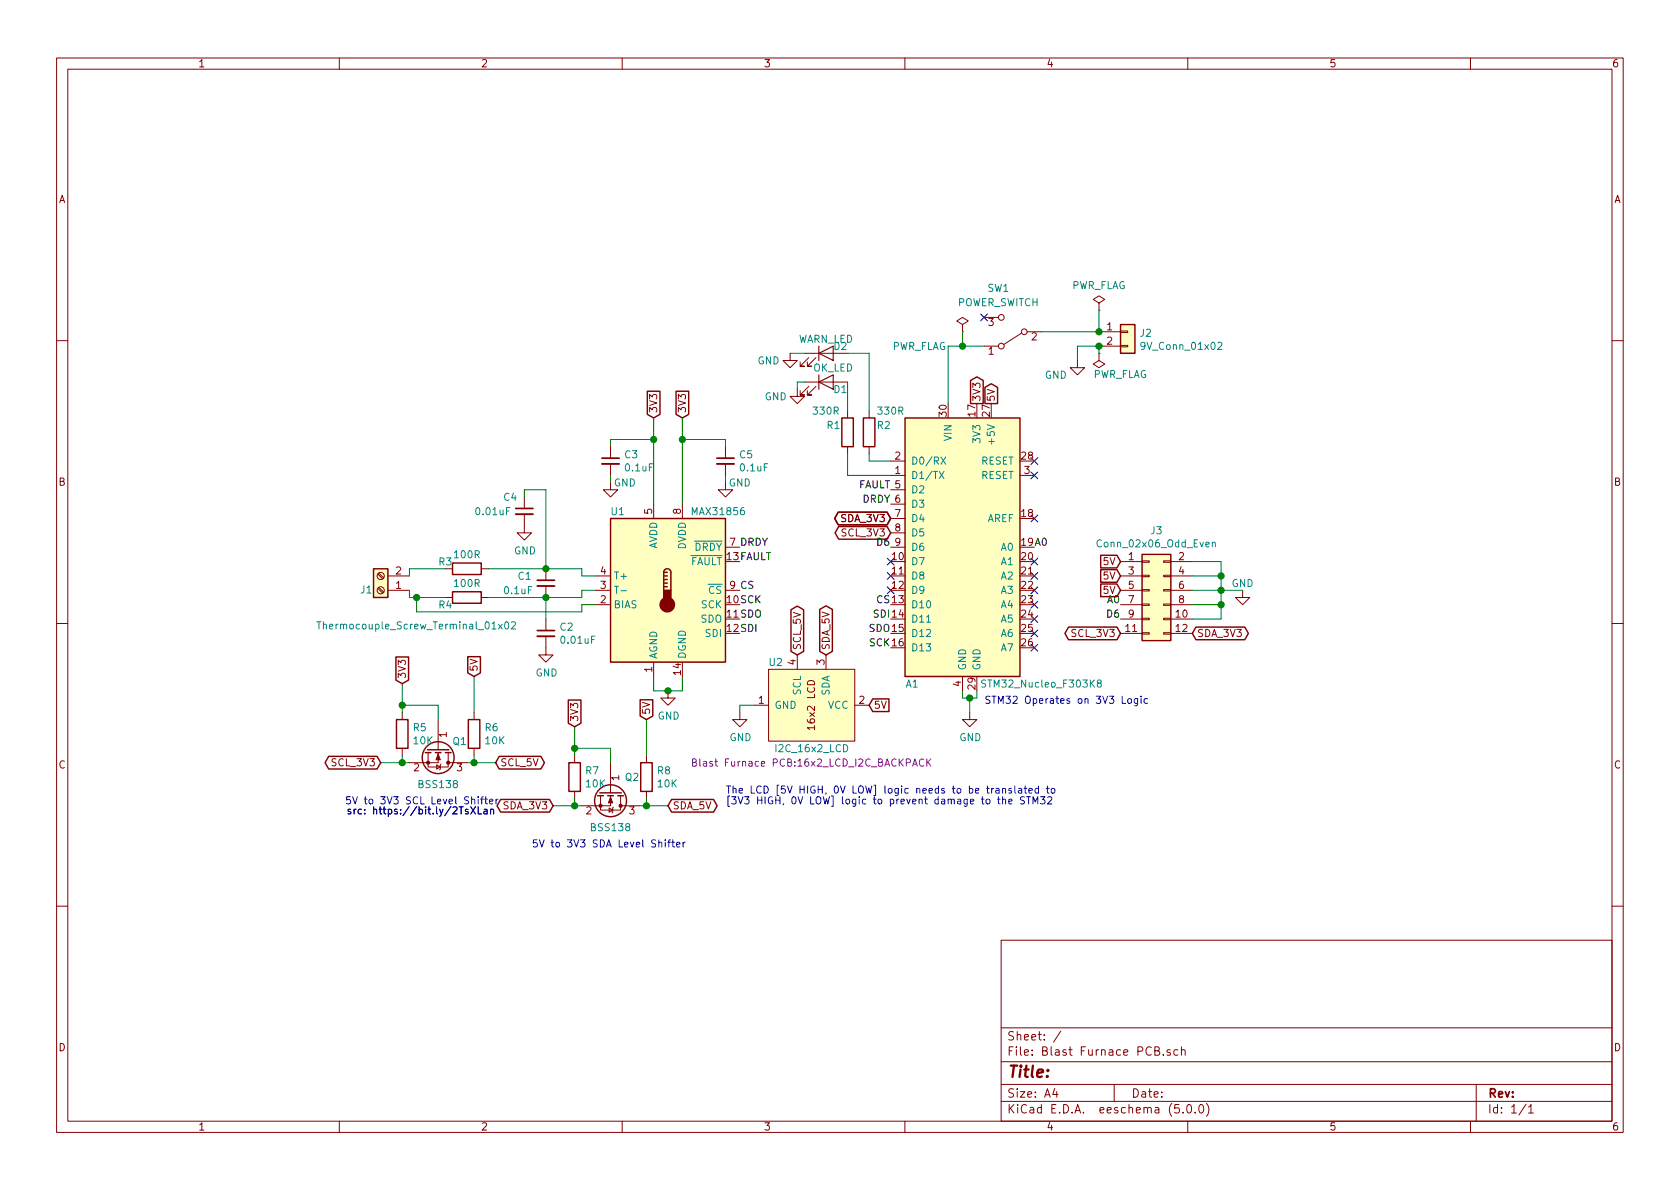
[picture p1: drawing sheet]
EESchema Schematic File Version 4
EELAYER 26 0
EELAYER END
$Descr A4 11693 8268
encoding utf-8
Sheet 1 1
Title ""
Date ""
Rev ""
Comp ""
Comment1 ""
Comment2 ""
Comment3 ""
Comment4 ""
$EndDescr
Wire Wire Line
	4750 4800 4750 4700
Wire Wire Line
	4550 4700 4550 4800
Wire Wire Line
	4550 4800 4650 4800
$Comp
L power:GND #PWR0103
U 1 1
P 3650 3650
F 0 "#PWR0103" H 3650 3400 50  0001 C CNN
F 1 "GND" H 3655 3477 50  0000 C CNN
F 2 "" H 3650 3650 50  0001 C CNN
F 3 "" H 3650 3650 50  0001 C CNN
	1    3650 3650
	1    0    0    -1  
$EndComp
$Comp
L power:GND #PWR0104
U 1 1
P 3800 4500
F 0 "#PWR0104" H 3800 4250 50  0001 C CNN
F 1 "GND" H 3805 4327 50  0000 C CNN
F 2 "" H 3800 4500 50  0001 C CNN
F 3 "" H 3800 4500 50  0001 C CNN
	1    3800 4500
	1    0    0    -1  
$EndComp
$Comp
L power:GND #PWR0106
U 1 1
P 6750 4950
F 0 "#PWR0106" H 6750 4700 50  0001 C CNN
F 1 "GND" H 6755 4777 50  0000 C CNN
F 2 "" H 6750 4950 50  0001 C CNN
F 3 "" H 6750 4950 50  0001 C CNN
	1    6750 4950
	1    0    0    -1  
$EndComp
Wire Wire Line
	6750 4950 6750 4850
Wire Wire Line
	6750 4850 6800 4850
Wire Wire Line
	6800 4850 6800 4800
Wire Wire Line
	6750 4850 6700 4850
Wire Wire Line
	6700 4850 6700 4800
Connection ~ 6750 4850
NoConn ~ 7200 4500
NoConn ~ 7200 4400
NoConn ~ 7200 4300
NoConn ~ 7200 4200
NoConn ~ 7200 4000
NoConn ~ 7200 3900
NoConn ~ 7200 3600
NoConn ~ 7200 3300
NoConn ~ 7200 3200
NoConn ~ 6200 3900
NoConn ~ 6200 4000
NoConn ~ 6200 4100
$Comp
L Connector:Screw_Terminal_01x02 J1
U 1 1
P 2650 4100
F 0 "J1" H 2750 4100 50  0000 C CNN
F 1 "Thermocouple_Screw_Terminal_01x02" H 2400 4350 50  0000 C CNN
F 2 "Blast Furnace PCB:TerminalBlock_bornier-2_P5.08mm" H 2650 4100 50  0001 C CNN
F 3 "~" H 2650 4100 50  0001 C CNN
	1    2650 4100
	-1   0    0    1   
$EndComp
Wire Wire Line
	2850 4100 2850 4150
$Comp
L Device:LED D2
U 1 1
P 5750 2450
F 0 "D2" H 5850 2500 50  0000 C CNN
F 1 "WARN_LED" H 5750 2550 50  0000 C CNN
F 2 "LED_SMD:LED_1206_3216Metric" H 5750 2450 50  0001 C CNN
F 3 "~" H 5750 2450 50  0001 C CNN
	1    5750 2450
	1    0    0    -1  
$EndComp
$Comp
L Device:R R2
U 1 1
P 6050 3000
F 0 "R2" H 6100 3050 50  0000 L CNN
F 1 "330R" H 6100 3150 50  0000 L CNN
F 2 "Resistor_SMD:R_1206_3216Metric" V 5980 3000 50  0001 C CNN
F 3 "~" H 6050 3000 50  0001 C CNN
	1    6050 3000
	1    0    0    -1  
$EndComp
Wire Wire Line
	6200 3200 6050 3200
Wire Wire Line
	6050 3200 6050 3150
$Comp
L Device:R R1
U 1 1
P 5900 3000
F 0 "R1" H 5750 3050 50  0000 L CNN
F 1 "330R" H 5650 3150 50  0000 L CNN
F 2 "Resistor_SMD:R_1206_3216Metric" V 5830 3000 50  0001 C CNN
F 3 "~" H 5900 3000 50  0001 C CNN
	1    5900 3000
	1    0    0    -1  
$EndComp
Wire Wire Line
	5900 3150 5900 3300
Wire Wire Line
	5900 3300 6200 3300
$Comp
L My~Symbols:I2C_16x2_LCD U2
U 1 1
P 5650 4900
F 0 "U2" V 5350 4650 50  0000 C CNN
F 1 "I2C_16x2_LCD" V 5950 4900 50  0000 C CNN
F 2 "Blast Furnace PCB:16x2_LCD_I2C_BACKPACK" V 6050 4900 50  0000 C CNN
F 3 "" H 5450 5300 50  0001 C CNN
	1    5650 4900
	0    1    1    0   
$EndComp
NoConn ~ 7200 4100
Wire Wire Line
	7500 2400 7500 2500
$Comp
L power:GND #PWR0107
U 1 1
P 7500 2500
F 0 "#PWR0107" H 7500 2250 50  0001 C CNN
F 1 "GND" H 7350 2400 50  0000 C CNN
F 2 "" H 7500 2500 50  0001 C CNN
F 3 "" H 7500 2500 50  0001 C CNN
	1    7500 2500
	1    0    0    -1  
$EndComp
$Comp
L Connector_Generic:Conn_01x02 J2
U 1 1
P 7850 2300
F 0 "J2" H 7930 2292 50  0000 L CNN
F 1 "9V_Conn_01x02" H 7930 2201 50  0000 L CNN
F 2 "Connector_JST:JST_EH_B02B-EH-A_1x02_P2.50mm_Vertical" H 7850 2300 50  0001 C CNN
F 3 "~" H 7850 2300 50  0001 C CNN
	1    7850 2300
	1    0    0    -1  
$EndComp
$Comp
L power:GND #PWR0101
U 1 1
P 4650 4800
F 0 "#PWR0101" H 4650 4550 50  0001 C CNN
F 1 "GND" H 4655 4627 50  0000 C CNN
F 2 "" H 4650 4800 50  0001 C CNN
F 3 "" H 4650 4800 50  0001 C CNN
	1    4650 4800
	1    0    0    -1  
$EndComp
Connection ~ 4650 4800
Wire Wire Line
	4650 4800 4750 4800
$Comp
L Device:LED D1
U 1 1
P 5750 2650
F 0 "D1" H 5850 2600 50  0000 C CNN
F 1 "OK_LED" H 5800 2750 50  0000 C CNN
F 2 "LED_SMD:LED_1206_3216Metric" H 5750 2650 50  0001 C CNN
F 3 "~" H 5750 2650 50  0001 C CNN
	1    5750 2650
	1    0    0    -1  
$EndComp
Wire Wire Line
	5600 2450 5500 2450
Wire Wire Line
	3800 3950 3800 3400
Wire Wire Line
	3800 3400 3650 3400
Wire Wire Line
	4050 4100 4150 4100
Wire Wire Line
	4150 4000 4050 4000
Wire Wire Line
	4050 4000 4050 3950
$Comp
L Device:C_Small C4
U 1 1
P 3650 3550
F 0 "C4" H 3500 3650 50  0000 L CNN
F 1 "0.01uF" H 3300 3550 50  0000 L CNN
F 2 "Capacitor_SMD:C_1206_3216Metric" H 3650 3550 50  0001 C CNN
F 3 "~" H 3650 3550 50  0001 C CNN
	1    3650 3550
	1    0    0    -1  
$EndComp
$Comp
L Device:C_Small C1
U 1 1
P 3800 4050
F 0 "C1" H 3600 4100 50  0000 L CNN
F 1 "0.1uF" H 3500 4000 50  0000 L CNN
F 2 "Capacitor_SMD:C_1206_3216Metric" H 3800 4050 50  0001 C CNN
F 3 "~" H 3800 4050 50  0001 C CNN
	1    3800 4050
	1    0    0    -1  
$EndComp
Wire Wire Line
	4050 3950 3800 3950
Wire Wire Line
	2850 3950 2850 4000
Connection ~ 3800 3950
Wire Wire Line
	4050 4150 3800 4150
Wire Wire Line
	4050 4150 4050 4100
Connection ~ 3800 4150
$Comp
L Device:C_Small C2
U 1 1
P 3800 4400
F 0 "C2" H 3892 4446 50  0000 L CNN
F 1 "0.01uF" H 3892 4355 50  0000 L CNN
F 2 "Capacitor_SMD:C_1206_3216Metric" H 3800 4400 50  0001 C CNN
F 3 "~" H 3800 4400 50  0001 C CNN
	1    3800 4400
	1    0    0    -1  
$EndComp
Wire Wire Line
	3800 4300 3800 4150
$Comp
L Device:R R3
U 1 1
P 3250 3950
F 0 "R3" V 3200 3800 50  0000 C CNN
F 1 "100R" V 3150 3950 50  0000 C CNN
F 2 "Resistor_SMD:R_1206_3216Metric" V 3180 3950 50  0001 C CNN
F 3 "~" H 3250 3950 50  0001 C CNN
	1    3250 3950
	0    1    1    0   
$EndComp
$Comp
L Device:R R4
U 1 1
P 3250 4150
F 0 "R4" V 3300 4000 50  0000 C CNN
F 1 "100R" V 3150 4150 50  0000 C CNN
F 2 "Resistor_SMD:R_1206_3216Metric" V 3180 4150 50  0001 C CNN
F 3 "~" H 3250 4150 50  0001 C CNN
	1    3250 4150
	0    1    1    0   
$EndComp
Wire Wire Line
	3800 4150 3400 4150
Wire Wire Line
	3800 3950 3400 3950
Wire Wire Line
	2850 3950 3100 3950
Wire Wire Line
	3100 4150 2900 4150
Wire Wire Line
	4150 4200 4050 4200
Wire Wire Line
	4050 4200 4050 4250
Wire Wire Line
	4050 4250 2900 4250
Wire Wire Line
	2900 4250 2900 4150
Connection ~ 2900 4150
Wire Wire Line
	2900 4150 2850 4150
$Comp
L power:GND #PWR0109
U 1 1
P 5150 4950
F 0 "#PWR0109" H 5150 4700 50  0001 C CNN
F 1 "GND" H 5155 4777 50  0000 C CNN
F 2 "" H 5150 4950 50  0001 C CNN
F 3 "" H 5150 4950 50  0001 C CNN
	1    5150 4950
	1    0    0    -1  
$EndComp
Wire Wire Line
	5150 4950 5150 4900
Wire Wire Line
	5150 4900 5250 4900
Wire Wire Line
	3650 3450 3650 3400
Text Label 5150 3800 0    50   ~ 0
DRDY
Text Label 6200 3500 2    50   ~ 0
DRDY
Text Label 5150 3900 0    50   ~ 0
FAULT
Text Label 6200 3400 2    50   ~ 0
FAULT
Text Label 5150 4300 0    50   ~ 0
SDO
Wire Wire Line
	6850 2400 6700 2400
Wire Wire Line
	6600 2400 6600 2800
Text GLabel 4750 2900 1    50   Input ~ 0
3V3
Wire Wire Line
	7650 2400 7500 2400
NoConn ~ 6850 2200
$Comp
L Switch:SW_SPDT SW1
U 1 1
P 7050 2300
F 0 "SW1" H 7150 2000 50  0000 C CNN
F 1 "POWER_SWITCH" H 7150 2100 50  0000 C CNN
F 2 "Blast Furnace PCB:50VDC_0.5_SPDT_SWITCH" H 7050 2300 50  0001 C CNN
F 3 "" H 7050 2300 50  0001 C CNN
	1    7050 2300
	-1   0    0    1   
$EndComp
$Comp
L power:PWR_FLAG #FLG0101
U 1 1
P 7650 2150
F 0 "#FLG0101" H 7650 2225 50  0001 C CNN
F 1 "PWR_FLAG" H 7650 2324 50  0000 C CNN
F 2 "" H 7650 2150 50  0001 C CNN
F 3 "~" H 7650 2150 50  0001 C CNN
	1    7650 2150
	1    0    0    -1  
$EndComp
Wire Wire Line
	7650 2150 7650 2300
Connection ~ 7650 2300
$Comp
L power:PWR_FLAG #FLG0102
U 1 1
P 7650 2450
F 0 "#FLG0102" H 7650 2525 50  0001 C CNN
F 1 "PWR_FLAG" H 7500 2600 50  0000 C CNN
F 2 "" H 7650 2450 50  0001 C CNN
F 3 "~" H 7650 2450 50  0001 C CNN
	1    7650 2450
	-1   0    0    1   
$EndComp
Wire Wire Line
	7650 2450 7650 2400
Connection ~ 7650 2400
$Comp
L power:PWR_FLAG #FLG0103
U 1 1
P 6700 2300
F 0 "#FLG0103" H 6700 2375 50  0001 C CNN
F 1 "PWR_FLAG" H 6400 2200 50  0000 C CNN
F 2 "" H 6700 2300 50  0001 C CNN
F 3 "~" H 6700 2300 50  0001 C CNN
	1    6700 2300
	1    0    0    -1  
$EndComp
Wire Wire Line
	6700 2300 6700 2400
Connection ~ 6700 2400
Wire Wire Line
	6700 2400 6600 2400
Text GLabel 6900 2800 1    50   Output ~ 0
5V
Text GLabel 6050 4900 2    50   Input ~ 0
5V
Text GLabel 4550 2900 1    50   Input ~ 0
3V3
Wire Wire Line
	5050 3300 5050 3350
$Comp
L power:GND #PWR0105
U 1 1
P 5050 3350
F 0 "#PWR0105" H 5050 3100 50  0001 C CNN
F 1 "GND" H 5150 3350 50  0000 C CNN
F 2 "" H 5050 3350 50  0001 C CNN
F 3 "" H 5050 3350 50  0001 C CNN
	1    5050 3350
	1    0    0    -1  
$EndComp
$Comp
L Device:C_Small C5
U 1 1
P 5050 3200
F 0 "C5" H 5142 3246 50  0000 L CNN
F 1 "0.1uF" H 5142 3155 50  0000 L CNN
F 2 "Capacitor_SMD:C_1206_3216Metric" H 5050 3200 50  0001 C CNN
F 3 "~" H 5050 3200 50  0001 C CNN
	1    5050 3200
	1    0    0    -1  
$EndComp
Wire Wire Line
	5050 3100 5050 3050
Wire Wire Line
	4750 2900 4750 3050
Wire Wire Line
	4750 3050 4750 3500
Connection ~ 4750 3050
Wire Wire Line
	4750 3050 5050 3050
Wire Wire Line
	4550 2900 4550 3050
Wire Wire Line
	4550 3050 4550 3500
Connection ~ 4550 3050
Wire Wire Line
	4250 3050 4550 3050
Wire Wire Line
	4250 3100 4250 3050
$Comp
L Device:C_Small C3
U 1 1
P 4250 3200
F 0 "C3" H 4342 3246 50  0000 L CNN
F 1 "0.1uF" H 4342 3155 50  0000 L CNN
F 2 "Capacitor_SMD:C_1206_3216Metric" H 4250 3200 50  0001 C CNN
F 3 "~" H 4250 3200 50  0001 C CNN
	1    4250 3200
	1    0    0    -1  
$EndComp
Wire Wire Line
	4250 3350 4250 3300
$Comp
L power:GND #PWR0102
U 1 1
P 4250 3350
F 0 "#PWR0102" H 4250 3100 50  0001 C CNN
F 1 "GND" H 4350 3350 50  0000 C CNN
F 2 "" H 4250 3350 50  0001 C CNN
F 3 "" H 4250 3350 50  0001 C CNN
	1    4250 3350
	1    0    0    -1  
$EndComp
Wire Wire Line
	5900 2850 5900 2650
Wire Wire Line
	6050 2850 6050 2450
$Comp
L power:GND #PWR0108
U 1 1
P 5500 2450
F 0 "#PWR0108" H 5500 2200 50  0001 C CNN
F 1 "GND" H 5350 2400 50  0000 C CNN
F 2 "" H 5500 2450 50  0001 C CNN
F 3 "" H 5500 2450 50  0001 C CNN
	1    5500 2450
	1    0    0    -1  
$EndComp
$Comp
L power:GND #PWR0110
U 1 1
P 5550 2700
F 0 "#PWR0110" H 5550 2450 50  0001 C CNN
F 1 "GND" H 5400 2650 50  0000 C CNN
F 2 "" H 5550 2700 50  0001 C CNN
F 3 "" H 5550 2700 50  0001 C CNN
	1    5550 2700
	1    0    0    -1  
$EndComp
Wire Wire Line
	5550 2700 5550 2650
Wire Wire Line
	5550 2650 5600 2650
Wire Wire Line
	5900 2450 6050 2450
Text Label 6200 4200 2    50   ~ 0
CS
Text Label 5150 4100 0    50   ~ 0
CS
Text Label 6200 4400 2    50   ~ 0
SDO
Text Label 6200 4300 2    50   ~ 0
SDI
Text Label 5150 4400 0    50   ~ 0
SDI
Text Label 5150 4200 0    50   ~ 0
SCK
Text Label 6200 4500 2    50   ~ 0
SCK
$Comp
L Sensor_Temperature:MAX31856 U1
U 1 1
P 4650 4100
F 0 "U1" H 4300 4650 50  0000 C CNN
F 1 "MAX31856" H 5000 4650 50  0000 C CNN
F 2 "Package_SO:TSSOP-14_4.4x5mm_P0.65mm" H 4800 3550 50  0001 L CNN
F 3 "https://datasheets.maximintegrated.com/en/ds/MAX31856.pdf" H 4600 4300 50  0001 C CNN
	1    4650 4100
	1    0    0    -1  
$EndComp
Text GLabel 6800 2800 1    50   Output ~ 0
3V3
$Comp
L Transistor_FET:BSS138 Q1
U 1 1
P 3050 5200
F 0 "Q1" V 3000 5350 50  0000 C CNN
F 1 "BSS138" V 3300 5200 50  0000 C CNN
F 2 "Package_TO_SOT_SMD:SOT-23" H 3250 5125 50  0001 L CIN
F 3 "https://www.fairchildsemi.com/datasheets/BS/BSS138.pdf" H 3050 5200 50  0001 L CNN
	1    3050 5200
	0    1    1    0   
$EndComp
$Comp
L Device:R R5
U 1 1
P 2800 5100
F 0 "R5" H 2870 5146 50  0000 L CNN
F 1 "10K" H 2870 5055 50  0000 L CNN
F 2 "Resistor_SMD:R_1206_3216Metric" V 2730 5100 50  0001 C CNN
F 3 "~" H 2800 5100 50  0001 C CNN
	1    2800 5100
	1    0    0    -1  
$EndComp
$Comp
L Device:R R6
U 1 1
P 3300 5100
F 0 "R6" H 3370 5146 50  0000 L CNN
F 1 "10K" H 3370 5055 50  0000 L CNN
F 2 "Resistor_SMD:R_1206_3216Metric" V 3230 5100 50  0001 C CNN
F 3 "~" H 3300 5100 50  0001 C CNN
	1    3300 5100
	1    0    0    -1  
$EndComp
Wire Wire Line
	2800 5250 2800 5300
Wire Wire Line
	3300 5250 3300 5300
Wire Wire Line
	2800 4950 2800 4900
Wire Wire Line
	3050 5000 3050 4900
Wire Wire Line
	3050 4900 2800 4900
Connection ~ 2800 4900
Wire Wire Line
	2800 4900 2800 4750
Wire Wire Line
	3300 4700 3300 4950
Text GLabel 3300 4700 1    50   Input ~ 0
5V
Text GLabel 2800 4750 1    50   Input ~ 0
3V3
$Comp
L Transistor_FET:BSS138 Q2
U 1 1
P 4250 5500
F 0 "Q2" V 4150 5650 50  0000 C CNN
F 1 "BSS138" V 4500 5500 50  0000 C CNN
F 2 "Package_TO_SOT_SMD:SOT-23" H 4450 5425 50  0001 L CIN
F 3 "https://www.fairchildsemi.com/datasheets/BS/BSS138.pdf" H 4250 5500 50  0001 L CNN
	1    4250 5500
	0    1    1    0   
$EndComp
$Comp
L Device:R R7
U 1 1
P 4000 5400
F 0 "R7" H 4070 5446 50  0000 L CNN
F 1 "10K" H 4070 5355 50  0000 L CNN
F 2 "Resistor_SMD:R_1206_3216Metric" V 3930 5400 50  0001 C CNN
F 3 "~" H 4000 5400 50  0001 C CNN
	1    4000 5400
	1    0    0    -1  
$EndComp
$Comp
L Device:R R8
U 1 1
P 4500 5400
F 0 "R8" H 4570 5446 50  0000 L CNN
F 1 "10K" H 4570 5355 50  0000 L CNN
F 2 "Resistor_SMD:R_1206_3216Metric" V 4430 5400 50  0001 C CNN
F 3 "~" H 4500 5400 50  0001 C CNN
	1    4500 5400
	1    0    0    -1  
$EndComp
Wire Wire Line
	4000 5550 4000 5600
Wire Wire Line
	4000 5600 4050 5600
Wire Wire Line
	4500 5550 4500 5600
Wire Wire Line
	4500 5600 4450 5600
Wire Wire Line
	4000 5600 3850 5600
Connection ~ 4000 5600
Wire Wire Line
	4500 5600 4650 5600
Connection ~ 4500 5600
Wire Wire Line
	4000 5250 4000 5200
Wire Wire Line
	4250 5300 4250 5200
Wire Wire Line
	4250 5200 4000 5200
Connection ~ 4000 5200
Wire Wire Line
	4000 5200 4000 5050
Wire Wire Line
	4500 5000 4500 5250
Text GLabel 4500 5000 1    50   Input ~ 0
5V
Text GLabel 4000 5050 1    50   Input ~ 0
3V3
Wire Wire Line
	2650 5300 2800 5300
Wire Wire Line
	3250 5300 3300 5300
Connection ~ 2800 5300
Wire Wire Line
	2800 5300 2850 5300
Connection ~ 3300 5300
Wire Wire Line
	3300 5300 3450 5300
Text Notes 2400 5600 0    50   ~ 0
5V to 3V3 SCL Level Shifter
Text Notes 3700 5900 0    50   ~ 0
5V to 3V3 SDA Level Shifter
Text Notes 6850 4900 0    50   ~ 0
STM32 Operates on 3V3 Logic
Text Notes 2410 5670 0    50   ~ 0
src: https://bit.ly/2TsXLan
Text Notes 2410 5670 0    50   ~ 0
src: https://bit.ly/2TsXLan
Text Notes 5050 5600 0    50   ~ 0
The LCD [5V HIGH, 0V LOW] logic needs to be translated to \n[3V3 HIGH, 0V LOW] logic to prevent damage to the STM32 
Wire Wire Line
	7250 2300 7650 2300
$Comp
L Connector_Generic:Conn_02x06_Odd_Even J3
U 1 1
P 8000 4100
F 0 "J3" H 8050 4517 50  0000 C CNN
F 1 "Conn_02x06_Odd_Even" H 8050 4426 50  0000 C CNN
F 2 "Connector_PinHeader_2.54mm:PinHeader_2x06_P2.54mm_Vertical" H 8000 4100 50  0001 C CNN
F 3 "~" H 8000 4100 50  0001 C CNN
	1    8000 4100
	1    0    0    -1  
$EndComp
Text GLabel 7800 3900 0    50   Input ~ 0
5V
Text GLabel 7800 4000 0    50   Input ~ 0
5V
Text GLabel 7800 4100 0    50   Input ~ 0
5V
Wire Wire Line
	8500 4100 8300 4100
Wire Wire Line
	8500 4100 8500 4000
Wire Wire Line
	8500 3900 8300 3900
Wire Wire Line
	8300 4000 8500 4000
Connection ~ 8500 4000
Wire Wire Line
	8500 4000 8500 3900
Text GLabel 6200 3600 0    50   BiDi ~ 0
SDA_3V3
Text GLabel 6200 3700 0    50   BiDi ~ 0
SCL_3V3
Text GLabel 5550 4550 1    50   BiDi ~ 0
SCL_5V
Text GLabel 5750 4550 1    50   BiDi ~ 0
SDA_5V
Text GLabel 2650 5300 0    50   BiDi ~ 0
SCL_3V3
Text GLabel 3450 5300 2    50   BiDi ~ 0
SCL_5V
Text GLabel 4650 5600 2    50   BiDi ~ 0
SDA_5V
Text GLabel 3850 5600 0    50   BiDi ~ 0
SDA_3V3
Text GLabel 7800 4400 0    50   BiDi ~ 0
SCL_3V3
$Comp
L power:GND #PWR01
U 1 1
P 8650 4100
F 0 "#PWR01" H 8650 3850 50  0001 C CNN
F 1 "GND" H 8650 4150 50  0000 C CNN
F 2 "" H 8650 4100 50  0001 C CNN
F 3 "" H 8650 4100 50  0001 C CNN
	1    8650 4100
	1    0    0    -1  
$EndComp
Text GLabel 6200 3600 0    50   BiDi ~ 0
SDA_3V3
Text GLabel 8300 4400 2    50   BiDi ~ 0
SDA_3V3
Text Label 7200 3800 0    50   ~ 0
A0
Text Label 7800 4200 2    50   ~ 0
A0
Wire Wire Line
	8300 4200 8500 4200
Wire Wire Line
	8500 4200 8500 4100
Connection ~ 8500 4100
Text Label 7800 4300 2    50   ~ 0
D6
$Comp
L MCU_Module:Arduino_Nano_v3.x A1
U 1 1
P 6700 3800
F 0 "A1" H 6350 2850 50  0000 C CNN
F 1 "STM32_Nucleo_F303K8" H 7250 2850 50  0000 C CNN
F 2 "Blast Furnace PCB:Arduino_Nano_Header_Nucleo_F303K8" H 6850 2850 50  0001 L CNN
F 3 "http://www.mouser.com/pdfdocs/Gravitech_Arduino_Nano3_0.pdf" H 6700 2800 50  0001 C CNN
	1    6700 3800
	1    0    0    -1  
$EndComp
Text Label 6200 3800 2    50   ~ 0
D6
Wire Wire Line
	8300 4300 8500 4300
Wire Wire Line
	8500 4300 8500 4200
Connection ~ 8500 4200
Wire Wire Line
	8650 4100 8500 4100
$EndSCHEMATC
